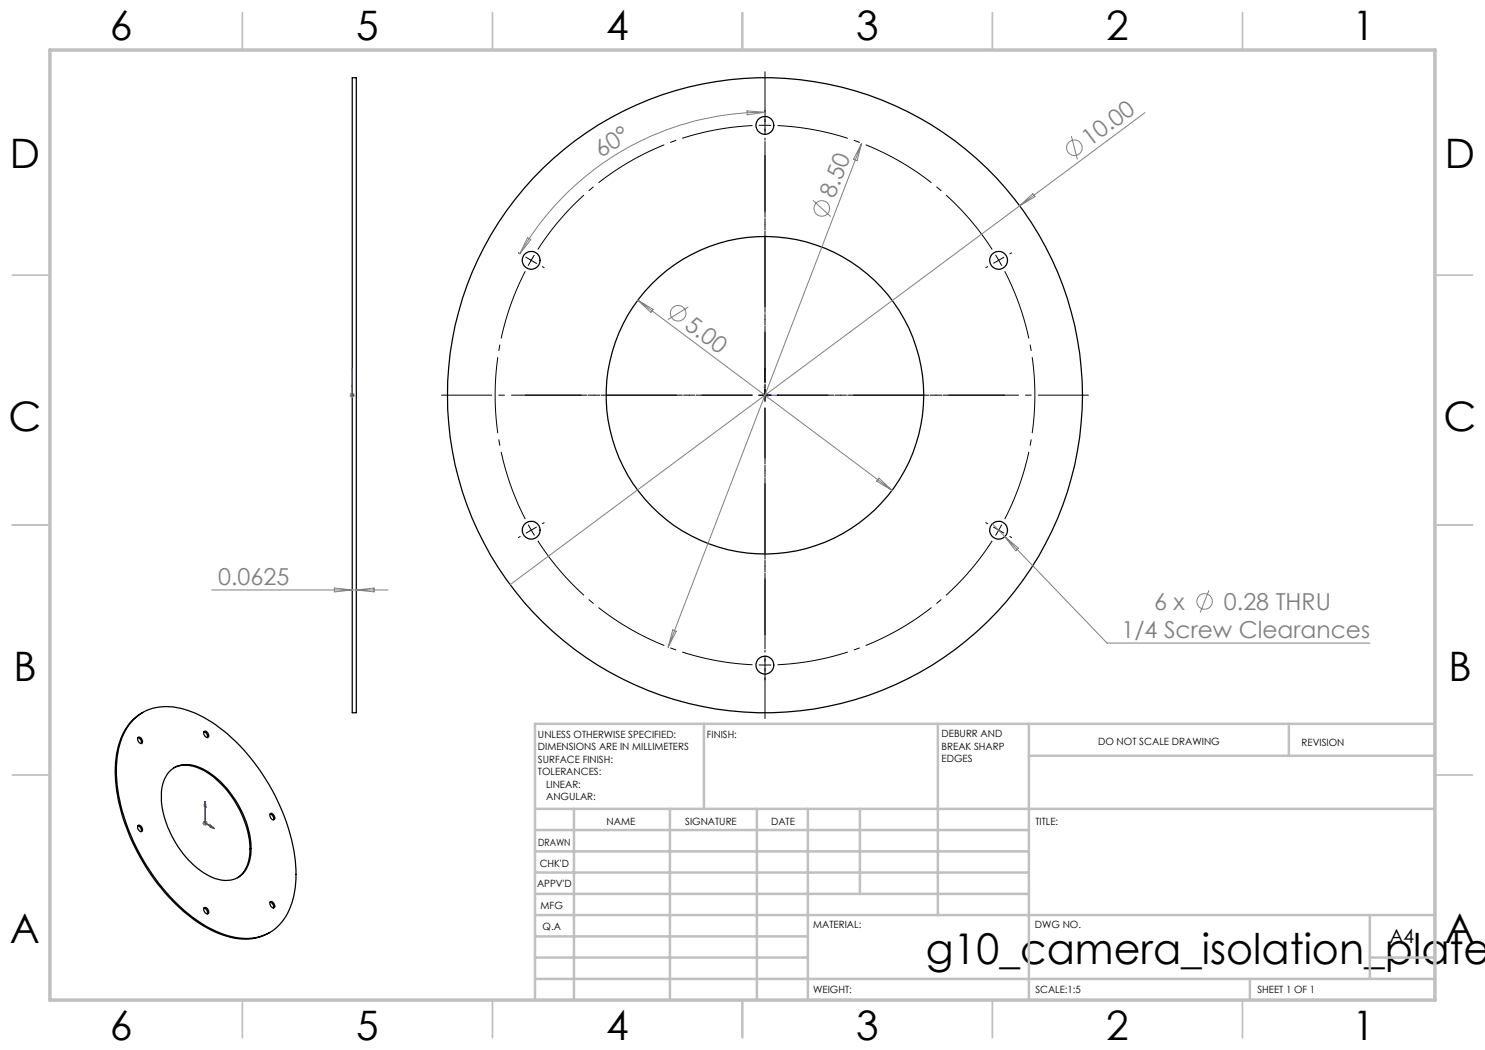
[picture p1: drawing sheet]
<svg xmlns="http://www.w3.org/2000/svg" width="297mm" height="210mm" viewBox="0 0 297 210" stroke-linecap="round" stroke-linejoin="round" font-family="sans-serif">
<g fill="none" stroke="#000" stroke-width=".25">
<path d="M70.4 15.5h.9v127h-.9zM26.6 144a9.2 9.2 0 0 1 8.8-2.5 24.4 24.4 0 0 1 12.4 7.5 40.9 40.9 0 0 1 11.4 24.9 15.7 15.7 0 0 1-2.9 10.6 9.5 9.5 0 0 1-10 2.8 26.4 26.4 0 0 1-13.1-8.9 40.5 40.5 0 0 1-9.9-23.3 15.3 15.3 0 0 1 3.3-11.1zM27.6 147.5a.95 .95 0 0 1 .7 1.2M27.6 147.5a.76 .76 0 0 1 .8 .4 .76 .76 0 0 1-.1 .8 .92 .92 0 0 1-.7-1.2zM28.5 142.5a11 11 0 0 0-5.2 8.3 31.9 31.9 0 0 0 3.6 18.5 37.4 37.4 0 0 0 14.5 16.3 13.3 13.3 0 0 0 11 1.6l1.5-.7M33.8 154.4a5.3 5.3 0 0 1 6.5-.8 19.6 19.6 0 0 1 9.5 12.7 9.6 9.6 0 0 1-.9 8.1 5.2 5.2 0 0 1-6.4 1.1 19.2 19.2 0 0 1-9.9-13.1 9.8 9.8 0 0 1 .9-7.6zM34.8 153.6a6.6 6.6 0 0 1 6.4 .7 19.9 19.9 0 0 1 8.8 16.2 6.3 6.3 0 0 1-2.5 5.1M40.8 146.4a.95 .95 0 0 1 .7 1.1M40.9 146.3a.73 .73 0 0 1 .7 .4 .73 .73 0 0 1-.1 .8 .88 .88 0 0 1-.6-1.2zM27.6 165.2a.94 .94 0 0 1 .7 1.1M27.6 165.1a.73 .73 0 0 1 .8 .4 .73 .73 0 0 1-.1 .8 .88 .88 0 0 1-.7-1.2zM54 162.8a.95 .95 0 0 1 .7 1.2"/>
<path d="M54.2 162.7a.85 .85 0 0 1 .6 1.2 .8 .8 0 0 1-.6-1.2zM40.8 181.6a.95 .95 0 0 1 .7 1.2M40.9 181.5a.81 .81 0 0 1 .7 1.3 .86 .86 0 0 1-.7-1.3zM54 180.4h.1a.78 .78 0 0 1 .7 .3 .78 .78 0 0 1 0 .9 .85 .85 0 0 1-.8-1.2zM54 180.4a.95 .95 0 0 1 .7 1.2"/>
<circle cx="153" cy="25.1" r="1.78"/>
<circle cx="106.2" cy="52.1" r="1.78"/>
<circle cx="199.7" cy="52.1" r="1.78"/>
<circle cx="153" cy="79.1" r="63.5"/>
<circle cx="153" cy="79.1" r="31.8"/>
<circle cx="106.2" cy="106" r="1.78"/>
<circle cx="199.7" cy="106" r="1.78"/>
<circle cx="153" cy="133" r="1.78"/>
</g>
<g fill="none" stroke="#808080" stroke-width=".2">
<path d="M149.4 22.2l3.6 .3-3.6 .5zM153 22.5a56.6 56.6 0 0 0-49 28.3M172.3 28.7l-38.7 100.7M172.3 28.7l-.9 3.4-.7-.3zM214.3 27.2l1.2 4.7M229 22.5l-25.1 18.7M105.5 47.5l.7 .4-2.2 2.9zM162.6 40.1l3.5 3.2M203.9 41.2l-101.9 75.7M203.9 41.2l2.7-2.5 .4 .6zM70 79h.9M70.1 78.7l.7 .7"/>
<path d="M70.4 78.6v.9M70.8 78.7l-.7 .7M127.6 60l50.8 38.1M127.6 60l3 1.9-.4 .6zM137.7 61.4l-4.1 2.5M152.5 79h1M152.6 78.7l.8 .7M153 78.6v.9M153.4 78.7l-.8 .7M175.8 95.6l2.6 2.5-3.1-1.9zM42.3 118h35.3M66.9 117.6l3.5 .4-3.5 .4z"/>
<path d="M71.3 118l3.5-.4v.8zM198.5 104.8l2.5 2.5M201 107.3l20.4 21.3h52.6M201 107.3l2.7 2.3-.5 .6zM241.8 118.1l-1.8 4.4M134.5 126l.8 .3-1.7 3.1zM40.5 164.6h1M40.7 164.3l.7 .7M41 164.1v1M41.4 164.3l-.7 .7"/>
<circle cx="214.9" cy="29.6" r="1.55"/>
<circle cx="164.4" cy="41.7" r="1.55"/>
<circle cx="135.6" cy="62.7" r="1.55"/>
<circle cx="240.9" cy="120.3" r="1.55"/>
</g>
<g fill="none" stroke="#00f" stroke-width=".2">
<path d="M70.4 78.9v.3zM70.4 76.9v.5v-.5M70.4 79v.1zM70.4 73.7v.2v-.2M70.4 79h.1M70.4 73.7v5.3M153 73.7v.2h-.1zM153 76.9l.1 .5h-.2zM153 73.7v5.3h2.7M153.5 78.9l.6 .1-.6 .2zM155.4 79h.3l-.3 .1zM41 160.2l.1 .3z"/>
<path d="M41 160.2l.2 1.3-.4-.3zM41 160.2v4.4l1.9 1.1M42 164.9l.9 .8-.9-.3zM42.7 165.6l.2 .1z"/>
</g>
<g fill="none" stroke="#000" stroke-width=".2" stroke-dasharray="15.2 1.3 1.3 1.3" stroke-linecap="butt">
<path d="M153 25.1h-1.2M153 25.1h1.2M153 25.1v-1.3M153 25.1v1.2M153 22.6v-.6M153 27.6v.5M104.1 50.8l-.5-.3M108.4 53.3l.5 .3M197.6 53.3l-.5 .3M199.7 52l-.6-1M199.7 52l.7 1.1M199.7 52l1.1-.6"/>
<path d="M199.7 52l-1 .7M201.9 50.8l.5-.3M153 79v-1.2M153 79h-1.3M153 79v1.3M153 79h1.2M104.1 107.3l-.5 .2M106.3 106l.6 1.1M106.3 106l-.7-1.1M106.3 106l-1.1 .6M106.3 106l1-.6M108.4 104.8l.5-.3"/>
<path d="M197.6 104.8l-.5-.3M199.7 106l.7-1.1M199.7 106l-.6 1.1M199.7 106l1.1 .6M199.7 106l-1-.6M201.9 107.3l.5 .2M153 133h1.2M153 133h-1.2M153 133v1.3M153 133v-1.2M153 135.5v.5M153 130.5v-.5"/>
</g>
<path d="M150.5 25.1a54 54 0 0 0-42.9 24.8M105.1 54.2a54 54 0 0 0 0 49.6M198.4 49.9a54 54 0 0 0-42.9-24.8M107.6 108.2a54 54 0 0 0 42.9 24.8M200.9 103.8a54 54 0 0 0 0-49.6M155.5 133a54 54 0 0 0 42.9-24.8" fill="none" stroke="#000" stroke-width=".2" stroke-dasharray="15.2 1.3 1.3 1.3" stroke-dashoffset=".9" stroke-linecap="butt"/>
<path d="M105.2 51.4l1 .7M106.2 52.1l-.6 1.1M106.2 52.1l1.1 .6M106.9 51l-.7 1.1M151.7 79h2.5M153 77.8v2.5" fill="none" stroke="#000" stroke-width=".2"/>
<path d="M150.5 79h-45.5M153 76.5v-45.5M155.5 79h45.5M153 81.5v45.5" fill="none" stroke="#000" stroke-width=".2" stroke-dasharray="15.2 1.3 1.3 1.3" stroke-dashoffset="3.9" stroke-linecap="butt"/>
<path d="M150.5 79h-62.3M153 76.5v-62.2M155.5 79h62.2M153 81.5v62.3" fill="none" stroke="#000" stroke-width=".2" stroke-dasharray="15.2 1.3 1.3 1.3" stroke-dashoffset="5.1" stroke-linecap="butt"/>
<g fill="none" stroke="#c0c0c0" stroke-width=".35">
<path d="M48.5 2.5v7.5M98.5 2.5v7.5M148.5 2.5v7.5M198.5 2.5v7.5M248.5 2.5v7.5M2.5 55h7.5M287 55h7.5M2.5 105h7.5M287 105h7.5M2.5 155h7.5M287 155h7.5M48.5 200v7.5"/>
<path d="M98.5 200v7.5M148.5 200v7.5M198.5 200v7.5M248.5 200v7.5"/>
</g>
<g fill="none" stroke="#c0c0c0" stroke-width=".5">
<path d="M140.8 144.8v17M187.6 144.8v38.2M205.8 144.8v55.2M205.8 151.2h81.2M257.8 144.8v6.4M287 144.8h-180v55.2M107 161.8h180M107 178.8h98.8M107 174.5h98.8M107 170.3h98.8M107 166h98.8M114.8 161.8v38.2"/>
<path d="M134 161.8v38.2M151.4 161.8v38.2M161.6 161.8v38.2M172 161.8v17M107 195.8h180M107 191.5h54.6M107 187.3h54.6M107 183h180M250 195.8v4.2M274 191.5h13M274 183v12.8"/>
</g>
<path d="M10 10h277v190h-277z" fill="none" stroke="#c0c0c0" stroke-width=".7"/>
<g fill="#00f">
<path d="M155.4 79h.3l-.3 .1zM153 73.7v.2h-.1z"/>
<path d="M70.4 78.9v.3zM70.4 76.9v.5zM42.7 165.6l.2 .1zM41 160.2l.1 .3zM42 164.9l.9 .8-.9-.3zM41 160.2l.2 1.3-.4-.3z"/>
<path d="M153.5 78.9l.6 .1-.6 .2zM153 76.9l.1 .5h-.2zM70.4 79v.1zM70.4 73.7v.2z"/>
</g>
<text font-size="8.5" x="185.2" y="192.7">g10_camera_isolation_plate</text>
<g font-size="8.1">
<text x="22" y="8">6</text>
<text x="71.2" y="8">5</text>
<text x="121.2" y="8">4</text>
<text x="171.2" y="8">3</text>
<text x="221.2" y="8">2</text>
<text x="270.5" y="8">1</text>
<text x="2" y="33.6">D</text>
<text x="289" y="33.6">D</text>
<text x="1.7" y="86.1">C</text>
<text x="288.7" y="86.1">C</text>
<text x="2.7" y="136.1">B</text>
<text x="289.7" y="136.1">B</text>
<text x="2" y="188.6">A</text>
<text x="289" y="188.6">A</text>
<text x="22" y="208">6</text>
<text x="71.2" y="208">5</text>
<text x="121.2" y="208">4</text>
<text x="171.2" y="208">3</text>
<text x="221.2" y="208">2</text>
<text x="270.5" y="208">1</text>
</g>
<g font-size="4.7" fill="#808080">
<text x="218" y="29.4" transform="rotate(-37 218 29.4)">10.00</text>
<text x="120.2" y="31.6" transform="rotate(-31 120.2 31.6)">60°</text>
<text x="166.9" y="39.9" transform="rotate(-69 166.9 39.9)">8.50</text>
<text x="136.7" y="65.5" transform="rotate(37 136.7 65.5)">5.00</text>
<text x="43.6" y="117">0.0625</text>
<text x="230.8" y="122">6 x</text>
<text x="244.8" y="122">0.28 THRU</text>
<text x="224.3" y="127.6">1/4 Screw Clearances</text>
</g>
<text font-size="3.9" x="277.9" y="188.5">A4</text>
<g font-size="2">
<text x="107.6" y="147.6">UNLESS OTHERWISE SPECIFIED:</text>
<text x="141.4" y="147.6">FINISH:</text>
<text x="188.3" y="147.5">DEBURR AND</text>
<text x="188.3" y="150">BREAK SHARP</text>
<text x="219.6" y="149">DO NOT SCALE DRAWING</text>
<text x="260.3" y="149.2">REVISION</text>
<text x="107.6" y="150.1">DIMENSIONS ARE IN MILLIMETERS</text>
<text x="107.6" y="152.6">SURFACE FINISH:</text>
<text x="107.6" y="155.1">TOLERANCES:</text>
<text x="188.3" y="152.5">EDGES</text>
<text x="109.2" y="157.6">LINEAR:</text>
<text x="109.2" y="160.1">ANGULAR:</text>
<text x="121.3" y="165">NAME</text>
<text x="137" y="164.9">SIGNATURE</text>
<text x="154.2" y="164.9">DATE</text>
<text x="207.1" y="164.9">TITLE:</text>
<text x="107.6" y="169.1">DRAWN</text>
<text x="107.9" y="173.3">CHK'D</text>
<text x="107.4" y="177.4">APPV'D</text>
<text x="108.1" y="181.8">MFG</text>
<text x="108.5" y="186">Q.A</text>
<text x="162.6" y="185.5">MATERIAL:</text>
<text x="207" y="185.5">DWG NO.</text>
<text x="162.6" y="198.5">WEIGHT:</text>
<text x="207.1" y="198.6">SCALE:1:5</text>
<text x="251.5" y="198.6">SHEET 1 OF 1</text>
</g>
</svg>
